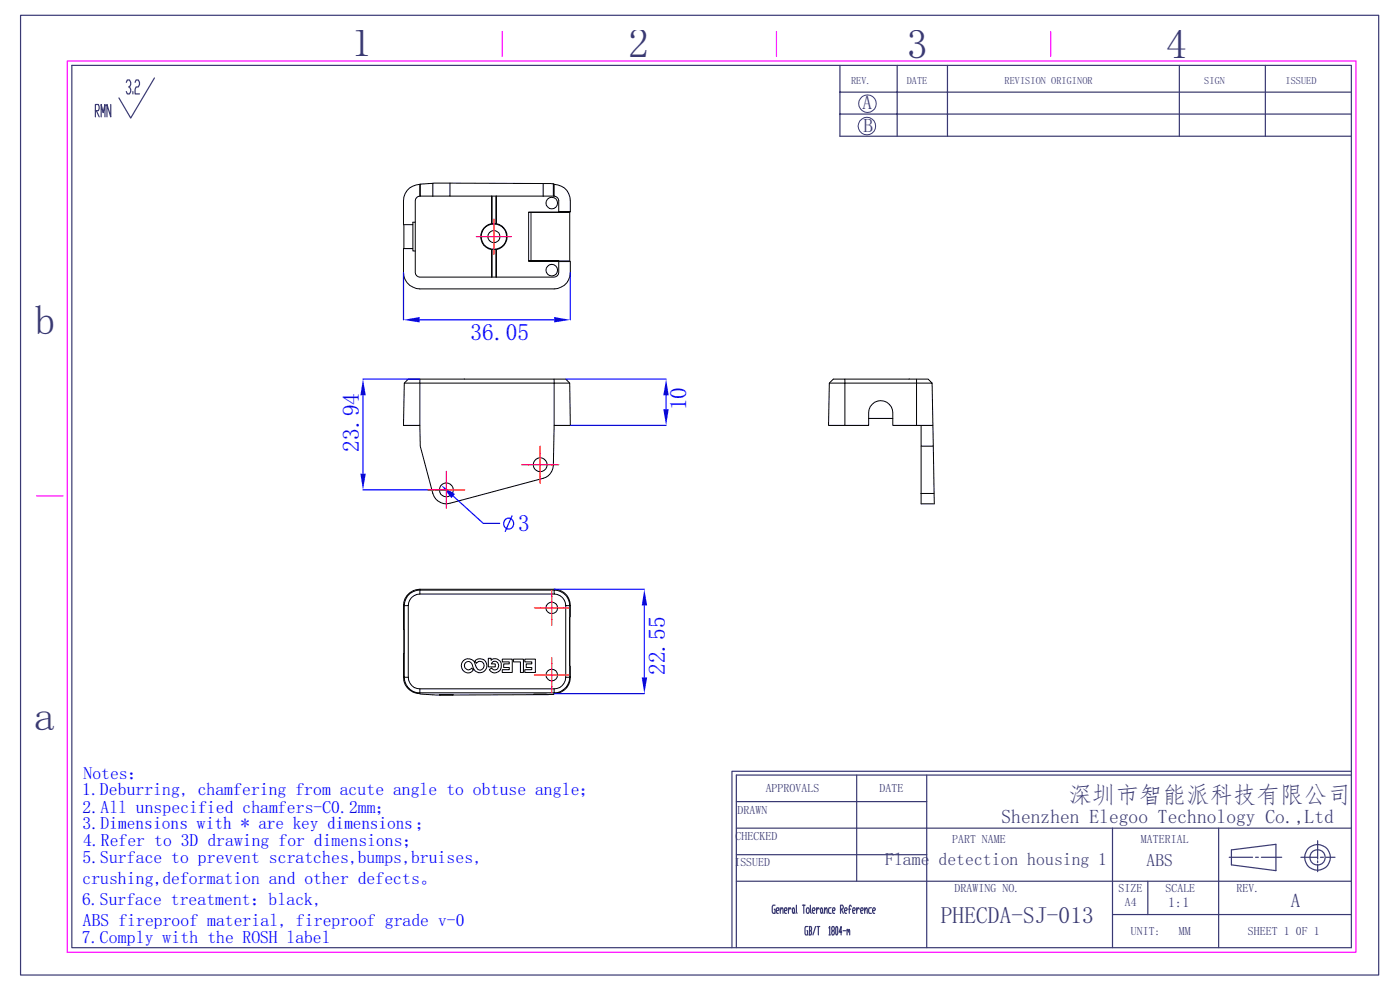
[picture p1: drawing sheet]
<svg xmlns="http://www.w3.org/2000/svg" width="297mm" height="210mm" viewBox="0 0 297 210" stroke-linecap="round" stroke-linejoin="round" font-family="sans-serif">
<path d="M14.3 12.9h273.4v189.1h-273.4zM106.6 6.7v5.3M164.7 6.7v5.3M222.9 6.7v5.3M7.7 105.2h5.7" fill="none" stroke="#f0f" stroke-width=".25"/>
<g fill="none" stroke="#393972" stroke-width=".25">
<path d="M4.4 3.2h288.1v203.6h-288.1zM15.2 13.9h271.5v187.1h-271.5zM26.8 17.5l.2-.5h.5l.2 .5v.4l-.2 .5h-.2M27.5 18.4l.2 .5v.5l-.2 .5h-.5l-.2-.5M28.2 19.4v.5M28.7 17.5l.2-.5h.4l.3 .5v.4l-.3 .5h-.4l-.2 .5v1h.9M32.8 16.5l-5.1 8.5-2.5-4.2M178.2 13.9v15h108.5M178.2 19.5h108.5M190.3 13.9v15M201 13.9v15M250.2 13.9v15"/>
<path d="M268.4 13.9v15M20.2 23.5h.7l.1-.4-.1-.9h-.7v2.6M20.4 23.5l.6 1.3M21.5 24.8v-2.6l.4 1.7 .4-1.7v2.6M23.5 22.2v2.6l-.8-2.6v2.6M178.2 24.2h108.5M156.2 175.7h130.5M156.2 170h40.4M181.7 164.4v22.5M196.6 164.4v36.6M236 175.7v25.3M258.5 175.7v25.3"/>
<path d="M279.5 178.3v3.9M286.7 163.6h-131.4v37.4M286.7 164.4h-130.5v36.6M156.2 186.9h130.5M156.2 181.3h40.4M164.4 192h-.4l-.2 .3v1.1l.2 .3h.4v-.8h-.1M164.7 193.2h.4l.2-.3-.2-.3h-.3l-.1 .3v.5l.1 .3h.3M165.5 193.2l.3-.6h.2l.1 1.1M165.5 192.6v1.1M166.4 193.2h.4l.2-.3-.2-.3h-.3l-.1 .3 .1 .8h.3M167.3 192.6v1.1M167.8 192.9l-.1-.3h-.2l-.2 .6"/>
<path d="M168.2 192.6h.2l.1 .3-.1 .8h-.2l-.1-.3zM168.5 193.4l.2 .3M169 192l.1 1.7M170.2 192h.6M170.5 192v1.7M171.2 192.6h.3l.2 .3v.5l-.2 .3h-.3l-.1-.3v-.5zM171.3 196.5h-.4l-.1 .3 .1 1.5h.4v-.9h-.1M171.6 196.5h.4l.2 .3-.2 .6M171.7 197.4h.3l.2 .6-.2 .3h-.4M171.7 196.5v1.8M171.9 192v1.4l.2 .3M172.3 193.2h.5l.1-.3-.1-.3h-.3l-.2 .3v.5l.2 .3h.3"/>
<path d="M173 196.5l-.5 1.8M173.2 192.6v1.1M173.3 196.5h.6M173.6 196.5v1.8M173.8 192.9l-.1-.3h-.2l-.3 .6M174.2 192.6l.3 .3v.5l-.2 .3-.2-.3zM174.5 193.4l.1 .3M174.9 193.2l.4-.6 .2 1.1M174.9 192.6v1.1M175.9 196.8l.1-.3v1.8M175.9 198.3h.2M176.3 192.6h-.4l-.1 .3 .1 .8h.4"/>
<path d="M176.6 197.4l-.2-.6 .2-.3h.3l.1 .6-.1 .3h-.3l-.2 .3 .2 .6h.3l.1-.3-.1-.6M176.6 193.2h.4l.2-.3-.2-.3h-.3l-.1 .3 .1 .8h.3M177.4 196.5h.2l.1 .3-.1 1.5h-.2l-.1-.3zM178.3 192.9h.4l.2-.3-.2-.6h-.4v1.7M178.5 192.9l.4 .8M178.6 197.7h-.6l.4-1.2v1.8M178.9 197.4h.5M179.2 193.2h.4l.1-.3-.1-.3h-.3l-.1 .3v.5l.1 .3h.3M179.7 197.4l.1-.3 .2 .6M179.7 197.1v1.2M180 197.4l.1-.3 .2 1.2M180 192.9h.5"/>
<path d="M180.6 192.3l-.1-.3h-.2l-.1 1.7M180.9 193.2h.4l.1-.3-.1-.3h-.3l-.1 .3 .1 .8h.3M181.7 192.6v1.1M182.3 192.9l-.1-.3h-.2l-.3 .6M182.6 193.2h.4l.1-.3-.1-.3h-.3l-.1 .3 .1 .8h.3M183.4 193.2l.5-.6 .1 1.1M183.4 192.6v1.1M184.9 192.6h-.5l-.1 .3 .1 .8h.5M185.1 193.2h.4l.2-.3-.2-.3h-.2l-.2 .3v.5l.2 .3h.2M236 194h50.7M243.5 186.9v7.1M260.8 181.8h4.9"/>
<path d="M261.2 180.3l9.5-1.2v5.6l-9.5-1.2zM266.4 181.8h.6M267.6 181.8h4.3M276 181.8h3.5M279.5 182.6v.4M279.5 183.4v1.5M280.1 181.8h.7M281.3 181.8h1.9"/>
<circle cx="279.5" cy="181.9" r="1.63"/>
<circle cx="279.5" cy="181.9" r="2.72"/>
</g>
<g fill="none" stroke="#393972" stroke-width=".21">
<circle cx="183.9" cy="26.7" r="1.86"/>
<circle cx="184" cy="22" r="1.86"/>
</g>
<g fill="none" stroke="#000" stroke-width=".21">
<path d="M85.8 81.3l.8-.9h2.5v.9h-3.3l-.2 8.9h3.5M89.1 81.3h28.5l-.2 17.4a2.96 2.96 0 0 1-2.2 2.8l-19.7 5.2a2.95 2.95 0 0 1-3.7-2l-2.6-10.1zM89.1 80.4h28.5v.9h3.3l.1 8.9h-3.4M98.5 80.4h.1M117.6 80.4h2.4l.9 .9"/>
<circle cx="114.6" cy="98.6" r="1.47"/>
<circle cx="94.7" cy="103.9" r="1.47"/>
</g>
<g fill="none" stroke="#00f" stroke-width=".25">
<path d="M96.1 105.2l6.4 5.8h3.5M108.6 109.4l-1.4 3.3"/>
<circle cx="107.9" cy="111" r="1.14"/>
</g>
<path d="M93.6 102.9l2.9 1.9-.7 .8z" fill="#00f"/>
<path d="M120.1 80.4h21.2M121.1 90.2h20.2M141.3 83.8v3" fill="none" stroke="#00f" stroke-width=".25"/>
<g fill="#00f">
<path d="M141.3 80.4l.6 3.4h-1.2z"/>
<path d="M140.7 86.8h1.2l-.6 3.4z"/>
</g>
<path d="M77 80.4h12M77 83.8v16.7M77 103.9h17.6" fill="none" stroke="#00f" stroke-width=".25"/>
<g fill="#00f">
<path d="M77 80.4l.6 3.4h-1.1z"/>
<path d="M76.5 100.5h1.1l-.6 3.4z"/>
</g>
<path d="M94.7 100v3.9h-3.9M114.6 94.6v4h-3.9M118.5 98.6h-3.9v3.9M98.6 103.9h-3.9v3.9" fill="none" stroke="#f00" stroke-width=".25"/>
<g fill="none" stroke="#000" stroke-width=".21">
<path d="M175.9 81.3h3.3v8.9h-3.4zM175.9 81.3l.9-.9h2.4v.9h15.2v8.9h-5v-2.7a2.56 2.56 0 0 0-2.6-2.5 2.56 2.56 0 0 0-2.5 2.5v2.7h-5.1M179.2 80.4h15.2v.9h3.3l.2 8.9h-3.5M184.3 88.8h5.1M192.9 80.4h.1M194.4 80.4h2.5l.8 .9M195.4 90.2v4.4h2.6l-.1-4.4M195.4 94.6v12.3h2.8v-2.2M198 94.6l.2 10.1h-2.8M85.6 128.5v15.2h.2a3.3 3.3 0 0 0 3.3 3.3h28.5M85.6 128.5h.2M85.8 128.5v15.2h.8"/>
<path d="M86.6 128.5v15.2M89.1 126a2.46 2.46 0 0 0-2.5 2.5h-.8M89.1 125v.2a3.3 3.3 0 0 0-3.3 3.3M89.1 125a3.5 3.5 0 0 0-3.5 3.5M89.1 125h28.5a3.4 3.4 0 0 1 3.4 3.5M89.1 126h28.5M103.6 139.6h.6v.5a1.42 1.42 0 0 1 1.8 .1 1.42 1.42 0 0 1 .1 1.9 1.36 1.36 0 0 1-2.3 0l.5-.4a.85 .85 0 0 0 1.2 .2 .85 .85 0 0 0 .1-1.3 .85 .85 0 0 0-1.3 .1l-.1 .1h.9v.7h-1.5zM106.6 139.8h2.1v2.8h-2.1v-.5h1.4v-.5h-1.2v-.8h1.2v-.4h-1.4zM108.9 139.8h2.1v2.8h-.6v-2.2h-1.5zM111.3 139.8h2.3v2.8h-2.3v-.5h1.5v-.5h-1.2v-.8h1.2v-.4h-1.5zM117.6 125.2a3.3 3.3 0 0 1 3.3 3.3M117.6 125.2v.8a2.46 2.46 0 0 1 2.4 2.5h.9"/>
<path d="M117.6 125.2h-28.5v.8M117.6 125v.2M120 128.5v15.2M120.9 128.5v15.2h-.9M120.9 128.5h.1M121 128.5v2.3l-.1 .1 .1 12.8h-.1a3.3 3.3 0 0 1-3.3 3.3M85.6 143.7a3.5 3.5 0 0 0 3.5 3.4M86.6 143.7a2.46 2.46 0 0 0 2.5 2.4M89.1 147.1l3.3 .3 23.9-.1h1.1l.2-.2M89.1 146.1h28.5M89.1 146.1v1M93.2 147.4h2.9z"/>
<path d="M98.3 140.2a1.59 1.59 0 0 1 1.7-.3 1.59 1.59 0 0 1 .9 1.4 .89 .89 0 0 0 1.2 .8 .89 .89 0 0 0 .4-1.4 .89 .89 0 0 0-1.4 0l-.3-.5a1.47 1.47 0 0 1 2.2 .2 1.47 1.47 0 0 1-.6 2.2 1.47 1.47 0 0 1-2-1 1.17 1.17 0 0 0-1.3-1.2 .87 .87 0 0 0-.4 1.3 .87 .87 0 0 0 1.4 0l.3 .4a1.46 1.46 0 0 1-2.1 .2 1.46 1.46 0 0 1 0-2.1zM113.1 147.3h3zM117.6 146.1v.9M120 143.7a2.46 2.46 0 0 1-2.4 2.4M121 143.7a3.4 3.4 0 0 1-3.4 3.4v-.1"/>
<circle cx="117.1" cy="129" r="1.22"/>
<circle cx="117.1" cy="143.2" r="1.22"/>
</g>
<path d="M117.6 125h19.1M136.7 128.4v15.3M117.6 147.1h19.1" fill="none" stroke="#00f" stroke-width=".25"/>
<g fill="#00f">
<path d="M136.1 143.7h1.2l-.6 3.4z"/>
<path d="M136.7 125l.6 3.4h-1.2z"/>
</g>
<path d="M117.1 139.5v3.7h-3.7M117.1 125.3v3.6h-3.7M120.7 128.9h-3.6v3.7M120.7 143.2h-3.6v3.7" fill="none" stroke="#f00" stroke-width=".25"/>
<g fill="none" stroke="#000" stroke-width=".21">
<path d="M89.1 39.1a3.5 3.5 0 0 0-3.5 3.5v5.1h2v-.6h.5v-4.5a1.01 1.01 0 0 1 1-1M89.2 39.1l-.1 2.5M91.8 38.9l-2.6 .2v2.5M91.8 38.9v2.7M95.5 38.8l-3.7 .1M95.5 38.8v2.8h-3.7M95.5 38.8l19.7 .1v2.7M115.2 38.9l2.2 .1v2.6M117.4 39l.2 .1v2.5M117.6 39.1a3.4 3.4 0 0 1 3.4 3.5v2.3M85.6 52.7h2v.5h.5v4.6a1.01 1.01 0 0 0 1 1h28.5a1.01 1.01 0 0 0 .9-1v-2.3h2.5a5.8 5.8 0 0 1-.7 4.5 3.9 3.9 0 0 1-2.7 1.3h-28.5a3.5 3.5 0 0 1-3.5-3.5zM85.6 47.7v5"/>
<path d="M87.6 47.7v5M88.1 47.1v6.1M89.1 41.6h2.7M95.5 41.6h22.1M104.3 52.9h1M104.3 47.4a2.79 2.79 0 0 0-2.3 2.8 2.79 2.79 0 0 0 2.3 2.7M104.3 47.4l.1 .1M104.3 41.6v5.8M104.3 52.9v5.9M104.4 41.6v5.9M104.4 52.9v5.9M105.2 41.6v5.9"/>
<path d="M105.2 52.9v5.9M105.3 47.4l-.9 .1M105.3 47.4a2.8 2.8 0 0 1 2.3 2.8 2.8 2.8 0 0 1-2.3 2.7M105.3 41.6v5.8M105.3 52.9v5.9M112.1 45l8.9-.1-.1 .1zM112.1 45v10.4M112.6 45v10.4M117.6 41.6a1.01 1.01 0 0 1 .9 1v2.3M118.5 55.5v-.1h-6.4h8.8l.1 .1M120.9 45v10.4"/>
<circle cx="104.8" cy="50.2" r="1.27"/>
<circle cx="104.8" cy="50.2" r="2.7"/>
<circle cx="117" cy="57.3" r="1.23"/>
<circle cx="117.1" cy="43.1" r="1.22"/>
</g>
<path d="M85.6 57.9v9.9M121 57.9v9.9M89 67.8h28.6" fill="none" stroke="#00f" stroke-width=".25"/>
<g fill="#00f">
<path d="M85.6 67.8l3.4-.5v1.1z"/>
<path d="M117.6 67.3l3.4 .5-3.4 .6z"/>
</g>
<path d="M104.8 46.5v3.7h-3.8M108.5 50.2h-3.7v3.7" fill="none" stroke="#f00" stroke-width=".25"/>
<g font-size="8.8" fill="#393972">
<text x="74.5" y="11.9">1</text>
<text x="133.3" y="12.2">2</text>
<text x="192.4" y="12.2">3</text>
<text x="247.4" y="12.3">4</text>
<text x="7.4" y="70.9">b</text>
<text x="7.2" y="154.8">a</text>
</g>
<g font-size="5" fill="#00f">
<text x="99.8" y="72.1">36.05</text>
<text x="145.6" y="87.1" transform="rotate(-90 145.6 87.1)">10</text>
<text x="76.1" y="95.8" transform="rotate(-90 76.1 95.8)">23.94</text>
<text x="109.9" y="112.7">3</text>
<text x="141" y="143.2" transform="rotate(-90 141 143.2)">22.55</text>
</g>
<g font-size="5" fill="#393972">
<text x="226.7" y="170.2">深圳市智能派科技有限公司</text>
<text x="199.6" y="195.8">PHECDA-SJ-013</text>
</g>
<g font-size="4.1" fill="#393972">
<text x="183" y="23.1">A</text>
<text x="183.2" y="28.1">B</text>
<text x="212.5" y="174.6">Shenzhen Elegoo Technology Co.,Ltd</text>
<text x="273.9" y="192.3">A</text>
</g>
<g font-size="3.8" fill="#00f">
<text x="17.7" y="165.2">Notes：</text>
<text x="17.4" y="168.7">1.Deburring, chamfering from acute angle to obtuse angle；</text>
<text x="17.5" y="172.4">2.All unspecified chamfers-C0.2mm；</text>
<text x="17.5" y="175.9">3.Dimensions with * are key dimensions；</text>
<text x="17.6" y="179.5">4.Refer to 3D drawing for dimensions；</text>
<text x="17.5" y="183.1">5.Surface to prevent scratches,bumps,bruises,</text>
<text x="17.5" y="187.5">crushing,deformation and other defects。</text>
<text x="17.4" y="192">6.Surface treatment：black,</text>
<text x="17.6" y="196.4">ABS fireproof material, fireproof grade v-0</text>
<text x="17.4" y="200">7.Comply with the ROSH label</text>
</g>
<g font-size="3.8" fill="#393972">
<text x="187.8" y="183.6">Flame</text>
<text x="199.1" y="183.6">detection housing 1</text>
<text x="243.2" y="183.7">ABS</text>
</g>
<text font-size="3" fill="#393972" x="247.8" y="192.4">1:1</text>
<g font-size="2.5" fill="#393972">
<text x="156.5" y="172.7">DRAWN</text>
<text x="162.4" y="168.1">APPROVALS</text>
<text x="186.6" y="168.1">DATE</text>
<text x="156" y="178.2">CHECKED</text>
<text x="202" y="178.8">PART NAME</text>
<text x="242" y="178.8">MATERIAL</text>
<text x="155.8" y="183.7">ISSUED</text>
<text x="202.5" y="189.3">DRAWING NO.</text>
<text x="237.3" y="189.3">SIZE</text>
<text x="247.2" y="189.3">SCALE</text>
<text x="262.3" y="189.3">REV.</text>
<text x="238.6" y="192.3">A4</text>
<text x="239.9" y="198.3">UNIT:</text>
<text x="250.1" y="198.3">MM</text>
<text x="264.8" y="198.3">SHEET 1</text>
<text x="274.9" y="198.3">0F 1</text>
</g>
<g font-size="2.2" fill="#393972">
<text x="180.6" y="17.8">REV.</text>
<text x="192.4" y="17.8">DATE</text>
<text x="213.1" y="17.8">REVISION ORIGINOR</text>
<text x="255.5" y="17.8">SIGN</text>
<text x="272.7" y="17.8">ISSUED</text>
</g>
</svg>
